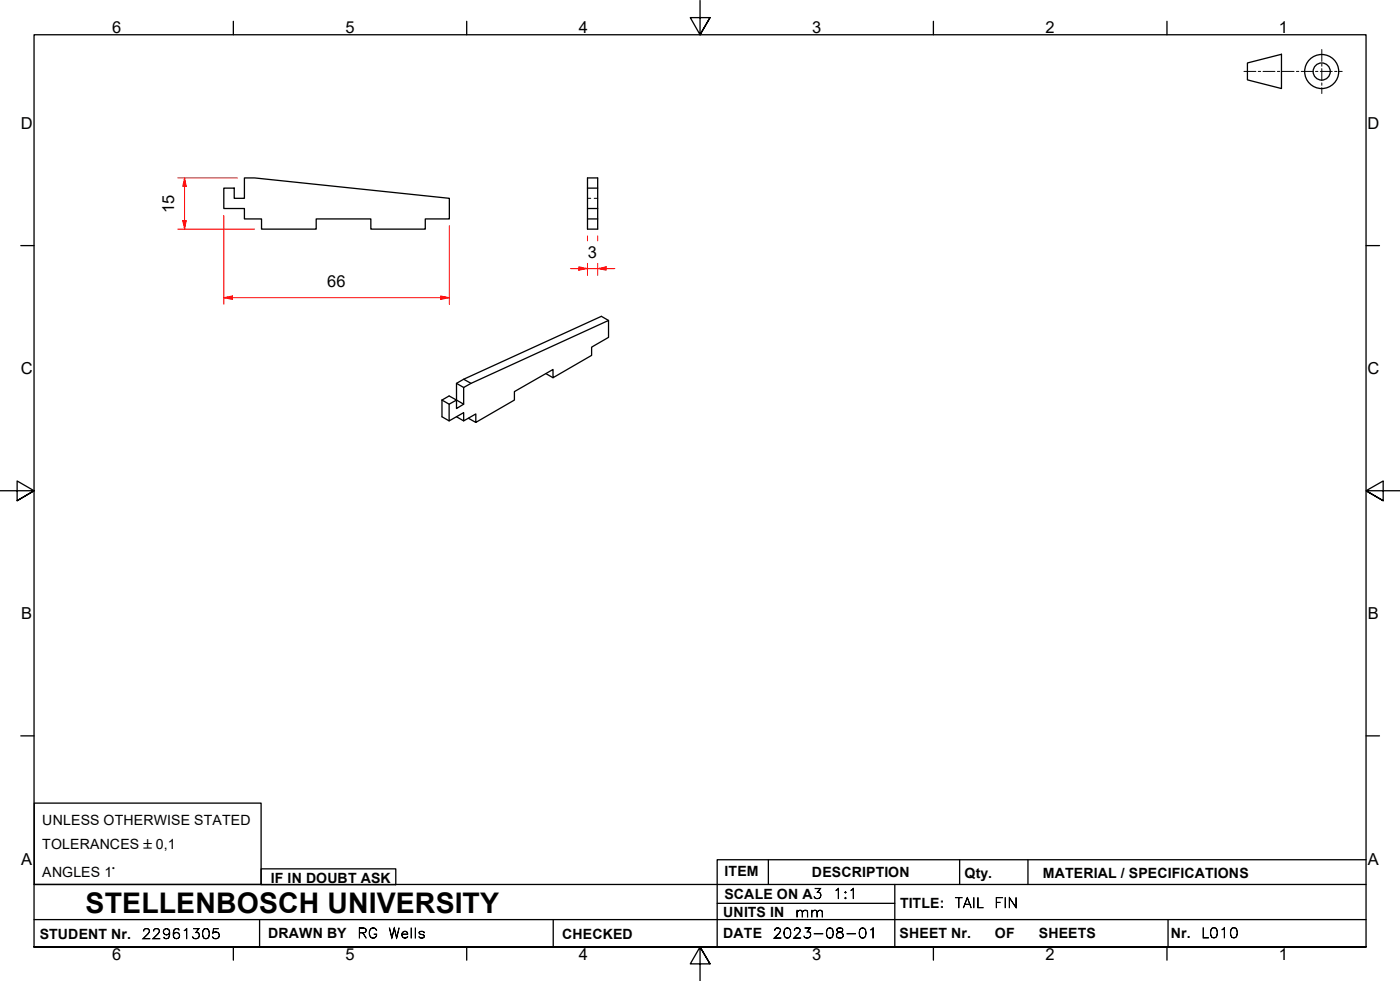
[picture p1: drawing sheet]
<svg xmlns="http://www.w3.org/2000/svg" width="410mm" height="287mm" viewBox="0 0 410 287" stroke-linecap="round" stroke-linejoin="round" font-family="sans-serif">
<!-- layer: Visible Edges(ISO) -->
<g fill="none" stroke="#000" stroke-width=".38">
<path d="M65.5 55.1h3.1v3h3v-6h2.9l57.1 6v6h-7.1v3h-15.9v-3h-16v3h-16v-3h-5v-3.1h-6.1zM172 52.1h3v15h-3zM172 55.1h3M172 61h3M172 64.1h3M178.2 93.8l-2.1-1.2-40.3 18.4-2.1 1.2v4.9M129.4 117.1l2.1-1.2 2.2 1.2M129.4 117.1v4.9l2.1 1.2M129.4 117.1l2.1 1.2M133.7 112.2l2.1 1.2M133.7 117.1l2.1 1.2M135.8 113.4l2.1-1.2 40.3-18.4v5l-5 2.8v2.4l-11.3 6.6v-2.4l-11.3 6.4v2.5l-11.3 6.5v-2.4l-3.5 2v-2.4l-4.3 2.4v-4.9l2.2-1.2v2.5l2.1-1.3z"/>
<path d="M135.8 111l2.1 1.2M159.8 109.4l2.1 1.2M133.7 122l2.1 1.2M137.2 122.4l2.1 1.2"/>
</g>
<!-- layer: Hidden Edges(ISO) -->
<path d="M172 58.1h1M174 58.1h1" fill="none" stroke="#000" stroke-width=".29"/>
<!-- layer: Border_0 -->
<g fill="none" stroke="#000" stroke-width=".38">
<path d="M68.3 6.2v4M136.7 6.2v4M205 .1v10.1l-2.9-5h5.8l-2.9 5 2.9-5M273.3 6.2v4M341.7 6.2v4M6.1 71.9h3.9M400 71.9h3.9M0 143.7h10l-5-2.9v5.8l5-2.9-5 2.9M410 143.7h-10l5-2.9v5.8l-5-2.9 5 2.9M6.1 215.4h3.9M400 215.4h3.9M10 277.2v-267h390v267h-390h390"/>
<path d="M68.3 277.2v3.9M136.7 277.2v3.9M273.3 277.2v3.9M341.7 277.2v3.9M207.9 282.1l-2.9-4.9 2.9 4.9h-5.8l2.9-4.9v10"/>
</g>
<!-- layer: Sketch Geometry(ISO) -->
<g fill="none" stroke="#000" stroke-width=".38">
<path d="M365.3 18.4l9.9-2.5v10l-9.9-2.5zM10 235.1h66.5v23.8h-66.5zM10 258.9h390M76.5 254.3h39.4v4.7h-39.4zM225 251.7v7.2M262 258.9v18.3M281 251.7v7.2M301 251.7v7.2M400 251.7h-190v25.5M10 277.2h390M10 269.2h390M76 269.2v8"/>
<path d="M162 269.2v8M210 264.4h52M342 269.2v8"/>
<circle cx="387" cy="20.9" r="5"/>
<circle cx="387" cy="20.9" r="2.51"/>
</g>
<g fill="none" stroke="#000" stroke-width=".29">
<path d="M387 14.5v3.5M387 18.7v.7M364.2 20.9h3.5M368.4 20.9h.7M369.8 20.9h3.5M374 20.9h.7M375.4 20.9h3.5M379.6 20.9h.7M381 20.9h3.5M385.2 20.9h.7M386.6 20.9h3.5M387 20.1v3.5"/>
<path d="M387 24.3v.7M387 25.7v1.7M390.8 20.9h.7M392.2 20.9h.8"/>
</g>
<!-- layer: Dimensions(ISO) -->
<path d="M65.5 87.1h2.6" fill="none" stroke="#f00" stroke-width=".29"/>
<path d="M65.5 87.1l2.6-.5v1z" fill-rule="evenodd" fill="#f00"/>
<path d="M65.5 87.1l2.6-.5v1zM129 87.1h2.6" fill="none" stroke="#f00" stroke-width=".29"/>
<path d="M129 86.6l2.6 .5-2.6 .5z" fill-rule="evenodd" fill="#f00"/>
<path d="M54 52.1v2.5M65.5 63.1v26M131.6 66.1v23M68.1 87.1h60.9M129 86.6l2.6 .5-2.6 .5z" fill="none" stroke="#f00" stroke-width=".29"/>
<path d="M54 52.1l.5 2.5h-1z" fill-rule="evenodd" fill="#f00"/>
<path d="M54 52.1l.5 2.5h-1zM54 64.6v2.5" fill="none" stroke="#f00" stroke-width=".29"/>
<path d="M53.5 64.6h1l-.5 2.5z" fill-rule="evenodd" fill="#f00"/>
<path d="M52.1 52.1h17.4M54 54.6v10M52.1 67.1h22.4M53.5 64.6h1l-.5 2.5zM169.5 78.6h2.5" fill="none" stroke="#f00" stroke-width=".29"/>
<path d="M169.5 78.1l2.5 .5-2.5 .5z" fill-rule="evenodd" fill="#f00"/>
<path d="M169.5 78.1l2.5 .5-2.5 .5zM175 78.6h2.5" fill="none" stroke="#f00" stroke-width=".29"/>
<path d="M175 78.6l2.5-.5v1z" fill-rule="evenodd" fill="#f00"/>
<path d="M167 78.6h2.5M172 78.6h3M172 69v1.5M172 77.1v3.5M175 78.6l2.5-.5v1zM175 69v1.5M175 77.1v3.5M177.5 78.6h2.5" fill="none" stroke="#f00" stroke-width=".29"/>
<text font-size="8.3" x="25.1" y="267.2">STELLENBOSCH UNIVERSITY</text>
<g font-size="4.8">
<text x="32.8" y="9.7">6</text>
<text x="101.2" y="9.7">5</text>
<text x="169.5" y="9.7">4</text>
<text x="237.8" y="9.7">3</text>
<text x="306.1" y="9.7">2</text>
<text x="374.5" y="9.7">1</text>
<text x="6.1" y="37.8">D</text>
<text x="400.4" y="37.8">D</text>
<text x="51" y="62.3" transform="rotate(-90 51 62.3)">15</text>
<text x="172.1" y="75.5">3</text>
<text x="95.8" y="84.1">66</text>
<text x="6.1" y="109.6">C</text>
<text x="400.4" y="109.6">C</text>
<text x="6.2" y="181.3">B</text>
<text x="400.5" y="181.3">B</text>
<text x="6.2" y="253.1">A</text>
<text x="400.5" y="253.1">A</text>
<text x="32.8" y="281.1">6</text>
<text x="101.2" y="281.1">5</text>
<text x="169.5" y="281.1">4</text>
<text x="237.8" y="281.1">3</text>
<text x="306.1" y="281.1">2</text>
<text x="374.5" y="281.1">1</text>
</g>
<g font-size="4.1">
<text x="12.4" y="241.5">UNLESS OTHERWISE STATED</text>
<text x="12.4" y="248.5">TOLERANCES ±0,1</text>
<text x="12.4" y="256.6">ANGLES 1°</text>
<text x="212.2" y="256.5">ITEM</text>
<text x="237.7" y="256.7">DESCRIPTION</text>
<text x="282.4" y="256.9">Qty.</text>
<text x="305.4" y="256.9">MATERIAL / SPECIFICATIONS</text>
<text x="79.3" y="258.5">IF IN DOUBT ASK</text>
<text x="212.1" y="263">SCALE ON A3</text>
<text x="211.8" y="268.4">UNITS IN</text>
<text x="263.5" y="265.7">TITLE:</text>
<text x="11.6" y="274.8">STUDENT Nr.</text>
<text x="78.5" y="274.6">DRAWN BY</text>
<text x="164.6" y="274.8">CHECKED</text>
<text x="211.8" y="274.6">DATE</text>
<text x="263.4" y="274.6">SHEET Nr.</text>
<text x="291.3" y="274.6">OF</text>
<text x="304.2" y="274.6">SHEETS</text>
<text x="342.8" y="274.5">Nr.</text>
</g>
<g font-size="4">
<text x="243.9" y="263">1:1</text>
<text x="232.8" y="268.4">mm</text>
<text x="279.6" y="265.7">TAIL</text>
<text x="291.1" y="265.7">FIN</text>
<text x="41.5" y="274.8">22961305</text>
<text x="104.6" y="274.6">RG</text>
<text x="113.7" y="274.6">Wells</text>
<text x="226.3" y="274.6">2023-08-01</text>
<text x="351.7" y="274.5">L010</text>
</g>
</svg>
